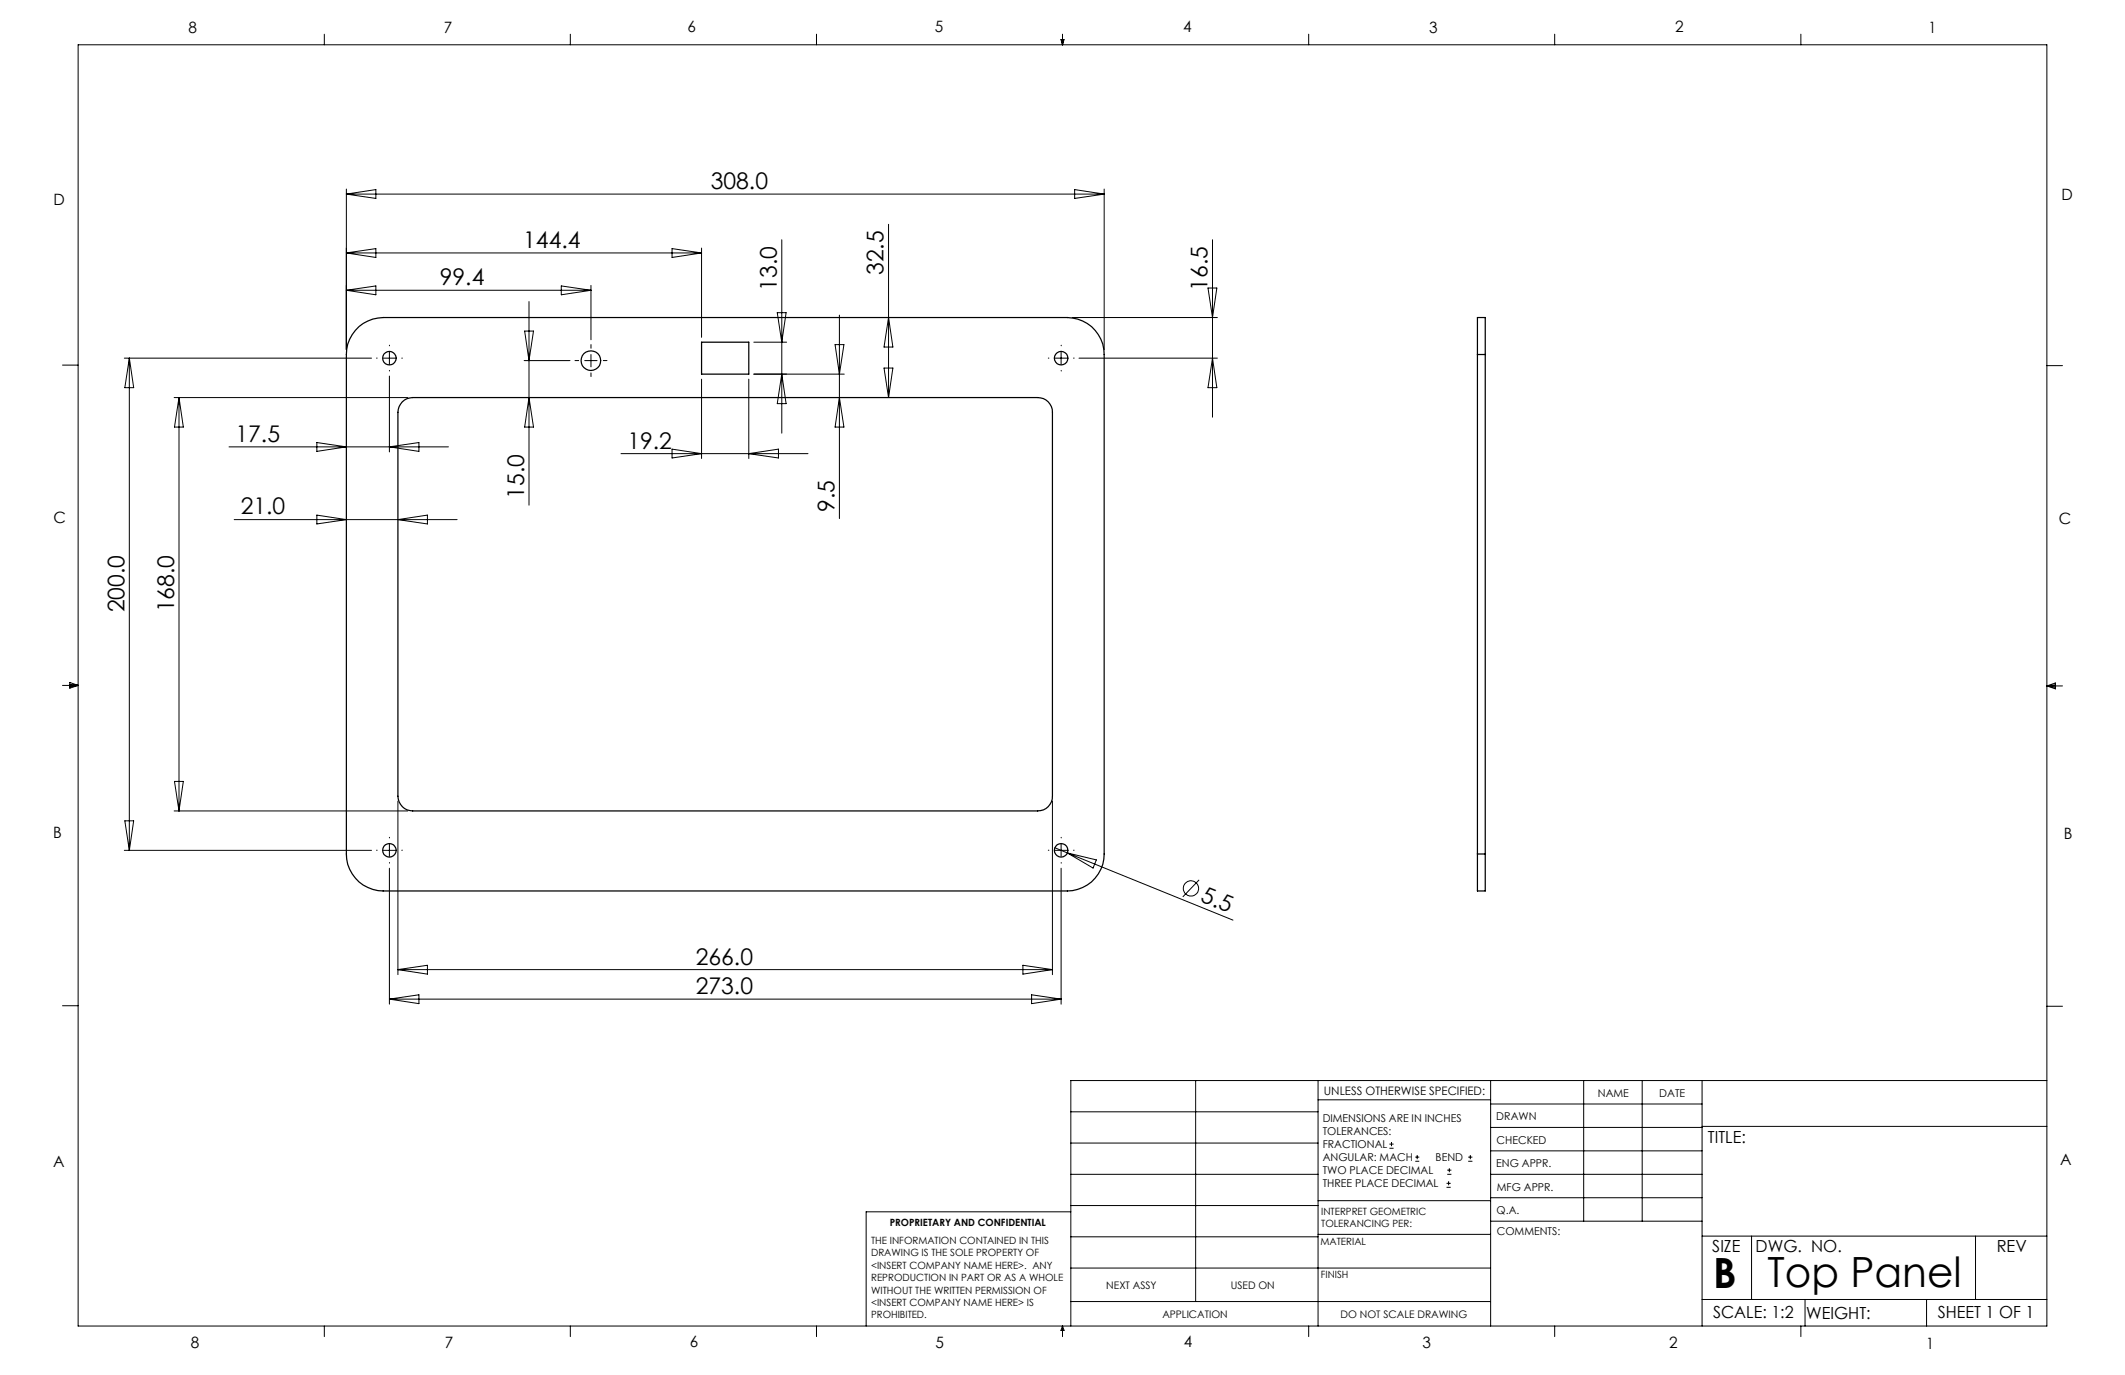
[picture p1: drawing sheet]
<svg xmlns="http://www.w3.org/2000/svg" width="432mm" height="279mm" viewBox="0 0 432 279" stroke-linecap="round" stroke-linejoin="round" font-family="sans-serif">
<g fill="none" stroke="#000" stroke-width=".2">
<path d="M15.9 9.1h400v260.4h-400zM65.9 6.9v2.2M115.9 6.9v2.2M165.9 6.9v2.2M215.6 8h.6l-.3 1.1zM215.7 8l.2 1.1M215.9 6.9v2.2M216 8l-.1 1.1M265.9 6.9v2.2M315.9 6.9v2.2M365.9 6.9v2.2M70.4 38.4v32.6"/>
<path d="M70.4 39.4h154M70.4 39.4l6-.9v1.8zM218.4 38.5l6 .9-6 .9zM224.4 38.4v32.6M70.4 51.4l6-.9v1.8zM70.4 59l6-.9v1.8zM70.4 59h49.7M70.4 51.4h72.2M114.1 58.1l6 .9-6 .9zM120.1 58v11M136.6 50.5l6 .9-6 .9zM142.6 50.4v18.1"/>
<path d="M158.9 48.7v39.3M180.6 45.6v35.2M245.5 58.5h1.8l-.9 6zM246.4 48.7v36.1M12.7 74.2h3.2M25.3 72.8h50.2M26.3 72.8l.9 6h-1.8zM26.3 72.8v100M77.9 72.8h2.5M79.1 76.4v15.4M79.1 71.5v2.5M106.5 73.3h9.3"/>
<path d="M106.6 67.3h1.8l-.9 6zM107.5 61.3v41.4M118.8 73.3h2.5M120.1 72v2.5M142.6 77v16.2M152.2 77v16.2M153.2 76h18.4M153.2 69.5h6.6M157.9 63.5h1.8l-.8 6zM158.9 76l.8 6h-1.8zM169.7 70h1.8l-.9 6zM170.6 64v41.4"/>
<path d="M179.6 74.8h1.8l-.8 6zM180.6 64.5l.8 6h-1.8zM214.4 72.8h2.5M215.6 71.5v2.5M217.9 64.5h29.5M219.3 72.8h28.1M246.4 72.8l.9 6h-1.8zM415.9 74.3h3.2M35.4 80.8h47.5M36.4 80.8v84M36.4 80.8l.9 6h-1.8zM46.5 90.8h44.6"/>
<path d="M64.4 89.9l6 .9-6 .9zM79.1 90.8l6-.9v1.8zM107.5 80.8l.9 6h-1.8zM126.2 92.2h38M136.6 91.3l6 .9-6 .9zM152.2 92.2l6-.9v1.8zM170.6 80.8l.9 6h-1.8zM47.6 105.6h45.3M64.4 104.7l6 .9-6 .9zM80.9 105.6l6-.9v1.8zM12.7 139.3h3.2M14.2 139.1l1.7 .2"/>
<path d="M14.2 138.7l1.7 .6-1.7 .5zM15.9 139.3l-1.7 .3M415.9 139.4h3.2M415.9 139.4l1.8-.6v1.2zM415.9 139.4l1.8 .3M417.7 139.2l-1.8 .2M35.5 158.8h1.8l-.9 6zM25.3 172.8h50.2M25.4 166.8h1.8l-.9 6zM35.4 164.8h47.5M77.9 172.8h2.5M79.1 176.4v27.6"/>
<path d="M79.1 171.5v2.5M80.9 162.8v35.2M213.9 162.8v35.2M214.3 172.3l2.6 1M214.4 172.8h2.5M215.6 171.5v2.5M215.6 176.4v27.6M216.9 173.3l33.6 13.7M216.9 173.3l5.9 1.4-.7 1.7zM243.7 178.8l-3.4 3.4M80.9 197l6-.9v1.8zM80.9 197h133"/>
<path d="M207.9 196.1l6 .9-6 .9zM12.7 204.4h3.2M79.1 203l6-.9v1.8zM79.1 203h136.5M209.6 202.1l6 .9-6 .9zM243 219.6v44.9M267.8 219.6v49.9M302.9 219.6v49.9M321.8 219.6v28.5M333.7 219.6v28.5M345.9 219.6v49.9M415.9 204.5h3.2"/>
<path d="M415.9 219.6h-198.3v49.9M217.6 238.6h50.2M217.6 232.3h50.2M217.6 225.9h50.2M267.8 223.5h35.1M282.3 233.3h.9M282.3 232.5h.9M282.8 232.1v.8M287.6 236h.8M287.6 235.1h.8M288 234.7v.8M294.1 238.6h.8"/>
<path d="M294.1 237.8h.8M294.5 237.4v.8M298.3 236h.9M298.3 235.1h.9M298.8 234.7v.8M302.9 238.6h43M302.9 233.9h43M302.9 229.1h43M302.9 224.3h43M345.9 228.9h70M217.6 257.7h85.3M217.6 251.3h50.2"/>
<path d="M217.6 245h50.2M217.6 246.2h-41.6v23.3M267.8 250.8h35.1M267.8 244h35.1M293.9 241.3h.9M293.9 240.5h.9M294.4 240v.8M302.9 248.1h43M302.9 243.4h43M345.9 251.2h70M355.9 251.2v12.9M401.4 251.2v12.9"/>
<path d="M65.9 269.5v2.1M115.9 269.5v2.1M165.9 269.5v2.1M215.9 269.5v2.1M215.9 269.5l.3 .8h-.6zM217.6 264.5h85.3M265.9 269.5v2.1M315.9 269.5v2.1M345.9 264.1h70M365.9 269.5v2.1M366.8 264.1v5.4M391.5 264.1v5.4"/>
<circle cx="242" cy="180.5" r="1.57"/>
</g>
<g fill="none" stroke="#000" stroke-width=".2" stroke-dasharray="15.2 1.3 1.3 1.3">
<path d="M76.6 72.8h-.1M79.1 70.3v-.2M79.1 75.3v.1M81.6 72.8h.2M117.6 73.3h-.8M120.1 70.8v-.8M120.1 75.8v.7M122.6 73.3h.7M213.1 72.8h-.1M215.6 70.3v-.2M215.6 75.3v.1M218.1 72.8h.2"/>
<path d="M76.6 172.8h-.1M79.1 170.3v-.2M79.1 175.3v.1M81.6 172.8h.2M213.1 172.8h-.1M215.6 170.3v-.2M215.6 175.3v.1M218.1 172.8h.2"/>
</g>
<g fill="none" stroke="#000" stroke-width=".25">
<path d="M73 66.4a7.9 7.9 0 0 1 4.9-1.9h139a7.5 7.5 0 0 1 7.5 7.5v101.5a7.5 7.5 0 0 1-7.5 7.5h-139a7.5 7.5 0 0 1-7.5-7.5v-101.5a7.6 7.6 0 0 1 2.6-5.6zM142.6 69.5h9.6v6.5h-9.6zM300.2 72v-7.5h1.6v7.5M300.2 72h1.6M300.2 72v101.5M301.8 72v101.5M81.7 81.7a2.87 2.87 0 0 1 2.2-.9h127a2.95 2.95 0 0 1 3 3v78a2.95 2.95 0 0 1-3 3h-127a3 3 0 0 1-3-3v-78a3.1 3.1 0 0 1 .8-2.1zM300.2 173.5v7.5h1.6v-7.5M300.2 173.5h1.6"/>
<circle cx="79.1" cy="72.8" r="1.38"/>
<circle cx="120.1" cy="73.3" r="2"/>
<circle cx="215.6" cy="72.8" r="1.38"/>
<circle cx="79.1" cy="172.8" r="1.37"/>
<circle cx="215.6" cy="172.8" r="1.37"/>
</g>
<g font-size="8.5">
<text x="348.1" y="261.8">B</text>
<text x="359.1" y="261.6">Top Panel</text>
</g>
<g font-size="4.7">
<text x="144.4" y="38.4">308.0</text>
<text x="106.3" y="50.4">144.4</text>
<text x="89.4" y="58">99.4</text>
<text x="157.8" y="59" transform="rotate(-90 157.8 59)">13.0</text>
<text x="179.6" y="55.9" transform="rotate(-90 179.6 55.9)">32.5</text>
<text x="245.4" y="59" transform="rotate(-90 245.4 59)">16.5</text>
<text x="47.9" y="89.8">17.5</text>
<text x="127.5" y="91.1">19.2</text>
<text x="106.5" y="101.3" transform="rotate(-90 106.5 101.3)">15.0</text>
<text x="48.9" y="104.5">21.0</text>
<text x="169.6" y="104.1" transform="rotate(-90 169.6 104.1)">9.5</text>
<text x="25.3" y="124.4" transform="rotate(-90 25.3 124.4)">200.0</text>
<text x="35.4" y="124.4" transform="rotate(-90 35.4 124.4)">168.0</text>
<text x="243.8" y="183.1" transform="rotate(22 243.8 183.1)">5.5</text>
<text x="141.4" y="196">266.0</text>
<text x="141.4" y="202">273.0</text>
</g>
<g font-size="3.4">
<text x="347.1" y="232.3">TITLE:</text>
<text x="347.9" y="254.3">SIZE</text>
<text x="356.7" y="254.4">DWG. NO.</text>
<text x="405.7" y="254.5">REV</text>
<text x="348.1" y="267.9">SCALE: 1:2</text>
<text x="367" y="268">WEIGHT:</text>
<text x="393.8" y="267.9">SHEET 1 OF 1</text>
</g>
<g font-size="3.2">
<text x="38.3" y="6.7">8</text>
<text x="90.2" y="6.7">7</text>
<text x="139.7" y="6.5">6</text>
<text x="190" y="6.5">5</text>
<text x="240.4" y="6.5">4</text>
<text x="290.4" y="6.7">3</text>
<text x="340.4" y="6.5">2</text>
<text x="391.9" y="6.7">1</text>
<text x="10.9" y="41.6">D</text>
<text x="418.9" y="40.7">D</text>
<text x="10.9" y="106.3">C</text>
<text x="418.4" y="106.4">C</text>
<text x="10.8" y="170.2">B</text>
<text x="419.4" y="170.6">B</text>
<text x="10.8" y="237.2">A</text>
<text x="418.6" y="236.8">A</text>
<text x="38.8" y="273.8">8</text>
<text x="90.4" y="273.8">7</text>
<text x="140.2" y="273.8">6</text>
<text x="190.1" y="273.9">5</text>
<text x="240.5" y="273.8">4</text>
<text x="289" y="273.9">3</text>
<text x="339.1" y="273.8">2</text>
<text x="391.4" y="274.1">1</text>
</g>
<text font-size="2.4" x="269" y="222.4">UNLESS OTHERWISE SPECIFIED:</text>
<g font-size="2.2">
<text x="268.8" y="228">DIMENSIONS ARE IN INCHES</text>
<text x="304.1" y="227.7">DRAWN</text>
<text x="324.7" y="222.9">NAME</text>
<text x="337.2" y="222.9">DATE</text>
<text x="268.8" y="230.6">TOLERANCES:</text>
<text x="268.8" y="233.3">FRACTIONAL</text>
<text x="304.1" y="232.6">CHECKED</text>
<text x="268.8" y="236">ANGULAR: MACH</text>
<text x="268.8" y="238.6">TWO PLACE DECIMAL</text>
<text x="291.7" y="236">BEND</text>
<text x="304" y="237.2">ENG APPR.</text>
<text x="268.8" y="241.3">THREE PLACE DECIMAL</text>
<text x="304.2" y="241.9">MFG APPR.</text>
<text x="304.1" y="246.7">Q.A.</text>
<text x="304.1" y="250.9">COMMENTS:</text>
</g>
<g font-size="2.1">
<text x="224.8" y="262">NEXT ASSY</text>
<text x="250.1" y="261.9">USED ON</text>
<text x="236.2" y="267.8">APPLICATION</text>
<text x="272.4" y="267.8">DO NOT SCALE DRAWING</text>
</g>
<g font-size="2">
<text x="180.8" y="249.2">PROPRIETARY AND CONFIDENTIAL</text>
<text x="268.5" y="246.8">INTERPRET GEOMETRIC</text>
<text x="268.5" y="249.4">TOLERANCING PER:</text>
<text x="177" y="252.8">THE INFORMATION CONTAINED IN THIS</text>
<text x="177" y="255.3">DRAWING IS THE SOLE PROPERTY OF</text>
<text x="177" y="257.8">&lt;INSERT COMPANY NAME HERE&gt;. ANY</text>
<text x="268.3" y="252.9">MATERIAL</text>
<text x="177" y="260.3">REPRODUCTION IN PART OR AS A WHOLE</text>
<text x="177" y="262.9">WITHOUT THE WRITTEN PERMISSION OF</text>
<text x="268.4" y="259.7">FINISH</text>
<text x="177" y="265.4">&lt;INSERT COMPANY NAME HERE&gt; IS</text>
<text x="177" y="267.9">PROHIBITED.</text>
</g>
</svg>
